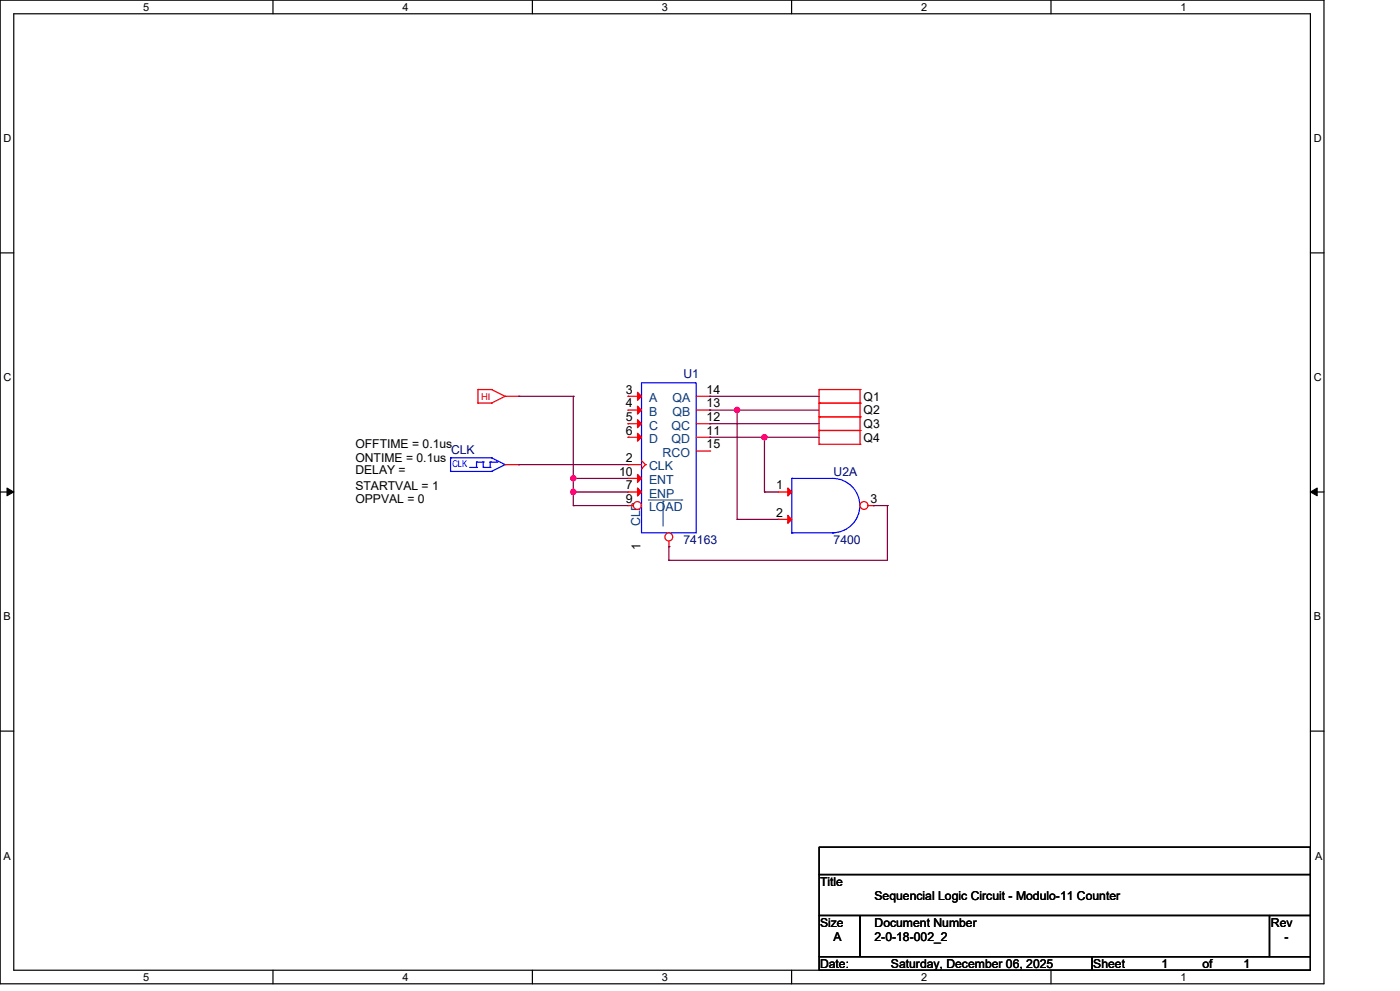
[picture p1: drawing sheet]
<svg xmlns="http://www.w3.org/2000/svg" width="297mm" height="210mm" viewBox="0 0 297 210" stroke-linecap="round" stroke-linejoin="round" font-family="sans-serif">
<g fill="none" stroke="#000" stroke-width=".25">
<path d="M0 0h280.6v208.4h-280.6zM2.9 2.9h274.8v202.6h-274.8zM57.8 0v2.9M112.8 0v2.9M167.8 0v2.9M222.7 0v2.9M0 53.6h2.9M277.7 53.6h2.9M0 104.2h2.9M277.7 104.2h2.9M0 154.9h2.9M277.7 154.9h2.9"/>
<path d="M173.6 179.4h104.1v5.8h-104.1zM173.6 185.2h104.1v8.7h-104.1zM173.6 193.9h8.7v8.7h-8.7zM182.3 193.9h86.7v8.7h-86.7zM269 193.9h8.7v8.7h-8.7zM57.8 205.5v2.9M112.8 205.5v2.9M167.8 205.5v2.9M173.6 202.6h57.8v2.9h-57.8zM222.7 205.5v2.9M231.4 202.6h46.3v2.9h-46.3z"/>
</g>
<path d="M1.5 103.4l1.4 .8-1.4 .8zM277.7 104.2l1.4-.8v1.6z" fill="#000" stroke="#000" stroke-width=".21"/>
<g fill="none" stroke="#f00" stroke-width=".25">
<path d="M101.3 82.5h.1M101.3 85.4h.1M101.3 82.5h2.9M101.3 85.4h2.9M101.3 82.5v2.9M104.2 82.5h.1M104.2 85.4h.1M104.2 82.5l2.8 1.4M107 83.9h.1M107 83.9l-2.8 1.5M107 83.9h2.9M109.9 83.9h.1"/>
<path d="M173.6 85.4h.1M173.6 82.5h.1M173.6 88.3h.1M173.6 91.2h.1M173.6 94.1h.1M173.6 82.5h8.7M173.6 85.4h8.7M173.6 82.5v11.6M173.6 88.3h8.7M173.6 91.2h8.7M173.6 94.1h8.7M182.3 82.5h.1"/>
<path d="M182.3 85.4h.1M182.3 88.3h.1M182.3 91.2h.1M182.3 94.1h.1M182.3 82.5v11.6"/>
</g>
<path d="M136 81.1h11.5v31.8h-11.5z" fill="none" stroke="#00f" stroke-width=".25"/>
<circle cx="141.7" cy="113.7" r=".83" fill="#fff" stroke="#f00" stroke-width=".25"/>
<g fill="none" stroke="#f00" stroke-width=".25">
<path d="M133.1 83.9h.1M133.1 86.9h.1M133.1 89.7h.1M133.1 92.6h.1M133.1 98.4h.1M133.1 83.9h2.9M133.1 86.9h2.9M133.1 89.7h2.9M133.1 92.6h2.9M133.1 98.4h2.9M136 99.3h.1M136 97.6l.8 .8"/>
<path d="M136.8 98.4h.1M136.8 98.4l-.8 .9M133.1 101.3h.1M133.1 104.2h.1M133.1 101.3h2.9M133.1 104.2h2.9M141.7 115.8h.1M141.7 114.6v1.2"/>
</g>
<path d="M140.5 106.2h.1M140.5 106.2v5.2" fill="none" stroke="#004080" stroke-width=".21"/>
<g fill="#f00" stroke="#f00" stroke-width=".25">
<path d="M135.1 83.1l.9 .8-.9 .9z"/>
<path d="M135.1 86l.9 .9-.9 .8z"/>
<path d="M135.1 88.9l.9 .8-.9 .9z"/>
<path d="M135.1 91.8l.9 .8-.9 .9z"/>
<path d="M135.1 100.5l.9 .8-.9 .9z"/>
<path d="M135.1 103.4l.9 .8-.9 .9z"/>
</g>
<circle cx="135.1" cy="107.1" r=".84" fill="#fff" stroke="#f00" stroke-width=".25"/>
<g fill="none" stroke="#f00" stroke-width=".25">
<path d="M107 98.4h2.9M109.9 98.4h.1M147.5 83.9h2.9M147.5 86.9h2.9M147.5 89.7h2.9M147.5 92.6h2.9M147.5 95.5h2.9M150.4 83.9h.1M150.4 86.9h.1M150.4 89.7h.1M150.4 92.6h.1M150.4 95.5h.1"/>
<path d="M133.1 107.1h.1M133.1 107.1h1.1M164.9 104.2h.1M164.9 110h.1M164.9 104.2h2.9M164.9 110h2.9"/>
</g>
<path d="M137.4 105.9h7.1M144.5 105.9h.1" fill="none" stroke="#004080" stroke-width=".21"/>
<g fill="none" stroke="#00f" stroke-width=".25">
<path d="M95.5 99.9h.1M95.5 97h.1M95.5 97v2.9M95.5 99.9h8.7M95.5 97h8.7M99.5 99h1.5M101 99h.1M101 97.9h.1M101 97.9v1.1M101 97.9h1.4M102.4 97.9h.1M102.4 99h.1"/>
<path d="M102.4 99h1.5M102.4 97.9v1.1M103.9 99h.1M103.9 97.9h.1M103.9 97.9h1.4M103.9 97.9v1.1M104.2 99.9h.1M104.2 97h.1M104.2 97l2.8 1.4M105.3 97.9h.1M107 98.4h.1M107 98.4l-2.8 1.5"/>
<path d="M167.8 112.9h.1M167.8 101.3h8.7a5.8 5.8 0 0 1 5.7 5.8 5.8 5.8 0 0 1-5.7 5.7M167.8 101.3h.1M167.8 101.3v11.6M167.8 112.9h8.7M176.5 112.9h.1"/>
</g>
<g fill="#f00" stroke="#f00" stroke-width=".25">
<path d="M166.9 103.4l.9 .8-.9 .9z"/>
<path d="M166.9 109.2l.9 .8-.9 .9z"/>
</g>
<circle cx="183.1" cy="107.1" r=".84" fill="#fff" stroke="#f00" stroke-width=".25"/>
<path d="M184 107.1h1.1M185.1 107.1h.1" fill="none" stroke="#f00" stroke-width=".25"/>
<g fill="none" stroke="#800040" stroke-width=".25">
<path d="M109.9 98.4h.1M109.9 83.9h.1M109.9 83.9h11.6M109.9 98.4h23.2M121.5 83.9h.1M121.5 83.9v23.2M150.4 83.9h.1M150.4 86.9h.1M150.4 89.7h.1M150.4 92.6h.1M150.4 83.9h23.2M150.4 86.9h23.2"/>
<path d="M150.4 89.7h23.2M150.4 92.6h23.2M156.2 86.9h.1M156.2 86.9v23.1M162 92.6h.1M162 92.6v11.6M121.5 107.1h.1M121.5 101.3h.1M121.5 104.2h.1M121.5 104.2h11.6M121.5 107.1h11.6M121.5 101.3h11.6"/>
<path d="M141.7 115.8h.1M141.7 118.7h.1M141.7 115.8v2.9M156.2 110h.1M156.2 110h8.7M162 104.2h.1M162 104.2h2.9M185.1 107.1h.1M185.1 107.1h3M188.1 107.1h.1M188.1 107.1v11.6h-46.4"/>
</g>
<g fill="#f0f" stroke="#f0f" stroke-width=".25">
<circle cx="162" cy="92.6" r=".56"/>
<circle cx="156.2" cy="86.8" r=".55"/>
<circle cx="121.5" cy="101.3" r=".55"/>
<circle cx="121.5" cy="104.2" r=".56"/>
</g>
<g font-size="2.6">
<text x="132.6" y="83.4">3</text>
<text x="149.7" y="83.4">14</text>
<text x="132.6" y="86.3">4</text>
<text x="132.6" y="89.2">5</text>
<text x="149.7" y="86.3">13</text>
<text x="149.7" y="89.2">12</text>
<text x="183" y="84.9">Q1</text>
<text x="183" y="87.8">Q2</text>
<text x="75.3" y="95">OFFTIME = 0.1us</text>
<text x="132.6" y="92">6</text>
<text x="149.7" y="92">11</text>
<text x="149.7" y="95">15</text>
<text x="183" y="90.7">Q3</text>
<text x="183" y="93.6">Q4</text>
<text x="75.3" y="97.9">ONTIME = 0.1us</text>
<text x="75.3" y="100.5">DELAY =</text>
<text x="131.2" y="100.8">10</text>
<text x="132.6" y="97.8">2</text>
<text x="75.3" y="103.7">STARTVAL = 1</text>
<text x="75.3" y="106.6">OPPVAL = 0</text>
<text x="132.6" y="103.6">7</text>
<text x="132.6" y="106.5">9</text>
<text x="164.5" y="103.6">1</text>
<text x="184.5" y="106.5">3</text>
<text x="164.5" y="109.4">2</text>
<text x="135.7" y="116.4" transform="rotate(-90 135.7 116.4)">1</text>
<text x="173.8" y="187.7">Title</text>
<text x="185.3" y="190.6">Sequencial Logic Circuit - Modulo-11 Counter</text>
<text x="173.8" y="196.3">Size</text>
<text x="185.3" y="196.3">Document Number</text>
<text x="269.3" y="196.3">Rev</text>
<text x="176.7" y="199.3">A</text>
<text x="185.3" y="199.3">2-0-18-002_2</text>
<text x="272.2" y="199.3">-</text>
<text x="173.8" y="205.1">Date:</text>
<text x="188.8" y="205.1">Saturday, December 06, 2025</text>
<text x="231.7" y="205.1">Sheet</text>
<text x="246.2" y="205.1">1</text>
<text x="254.8" y="205.1">of</text>
<text x="263.5" y="205.1">1</text>
</g>
<g font-size="2.6" fill="#000080">
<text x="144.8" y="80">U1</text>
<text x="95.6" y="96.2">CLK</text>
<text x="176.7" y="100.8">U2A</text>
<text x="144.8" y="115.3">74163</text>
<text x="176.7" y="115.3">7400</text>
</g>
<g font-size="2.6" fill="#004080">
<text x="137.5" y="85.2">A</text>
<text x="137.5" y="88.1">B</text>
<text x="142.5" y="85.2">QA</text>
<text x="142.5" y="88.1">QB</text>
<text x="137.5" y="91">C</text>
<text x="137.5" y="93.9">D</text>
<text x="142.3" y="91">QC</text>
<text x="142.3" y="93.9">QD</text>
<text x="137.5" y="99.7">CLK</text>
<text x="140.4" y="96.8">RCO</text>
<text x="137.5" y="102.6">ENT</text>
<text x="137.5" y="105.5">ENP</text>
<text x="135.7" y="111.5" transform="rotate(-90 135.7 111.5)">CLR</text>
<text x="137.5" y="108.3">LOAD</text>
</g>
<g font-size="2.3">
<text x="30.4" y="2.2">5</text>
<text x="85.3" y="2.2">4</text>
<text x="140.3" y="2.2">3</text>
<text x="195.2" y="2.2">2</text>
<text x="250.2" y="2.2">1</text>
<text x=".8" y="30.1">D</text>
<text x="278.4" y="30.1">D</text>
<text x=".8" y="80.8">C</text>
<text x="278.4" y="80.8">C</text>
<text x=".8" y="131.4">B</text>
<text x="278.4" y="131.4">B</text>
<text x=".8" y="182.2">A</text>
<text x="278.7" y="182.2">A</text>
<text x="30.4" y="207.7">5</text>
<text x="85.3" y="207.7">4</text>
<text x="140.3" y="207.7">3</text>
<text x="195.2" y="207.7">2</text>
<text x="250.2" y="207.7">1</text>
</g>
<text font-size="2" fill="#f00" x="101.9" y="84.7">HI</text>
<text font-size="2" fill="#00f" x="95.9" y="98.9">CLK</text>
</svg>
